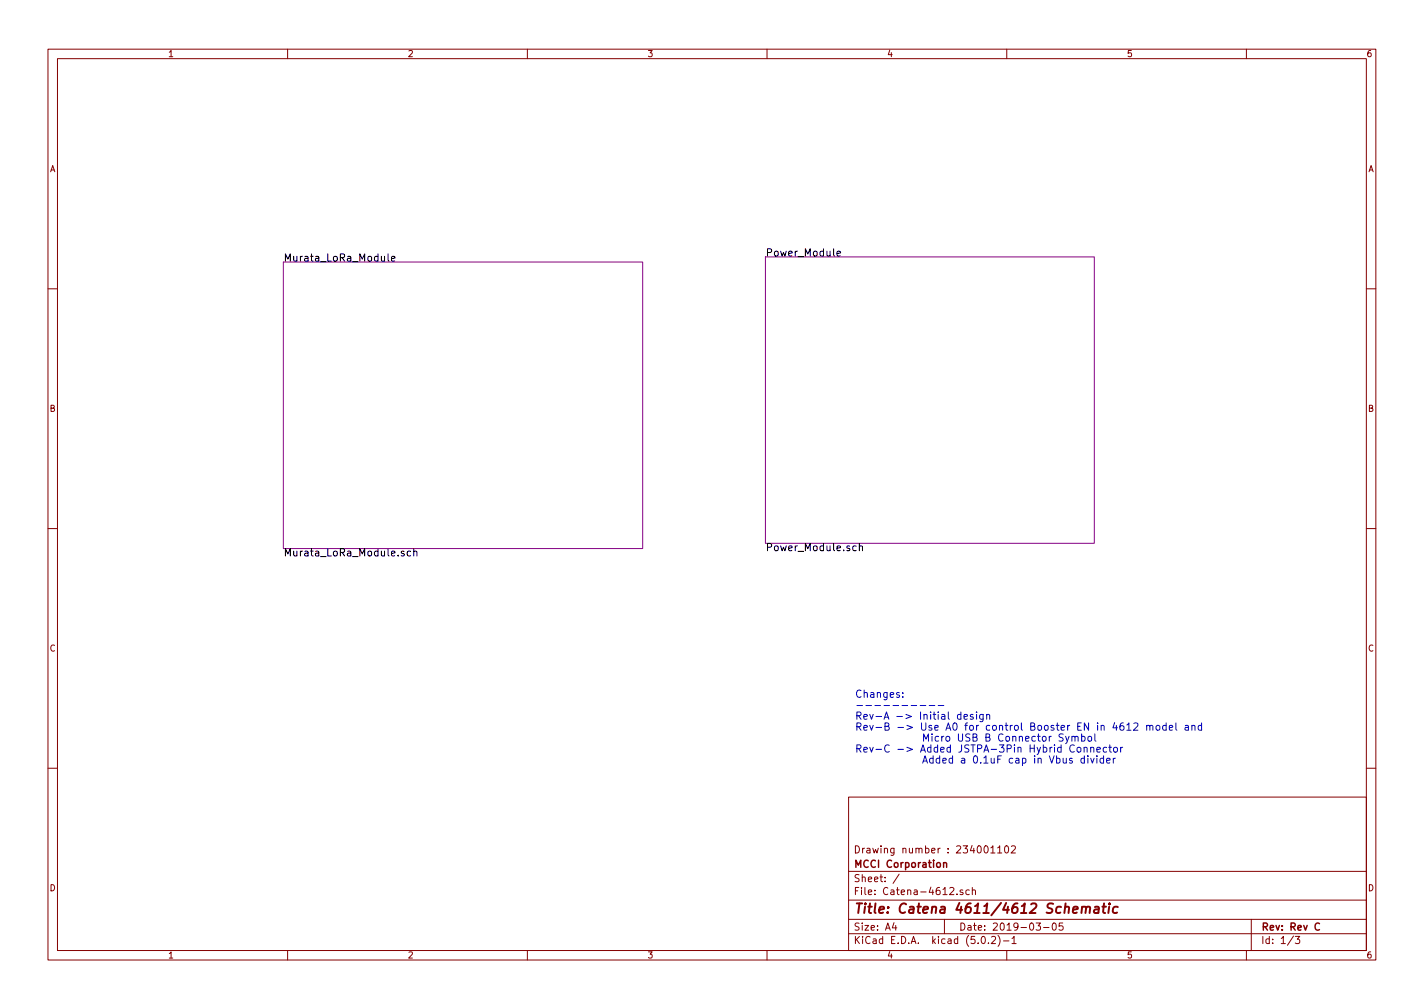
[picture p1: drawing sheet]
<svg xmlns="http://www.w3.org/2000/svg" width="297mm" height="210mm" viewBox="0 0 297 210" stroke-linecap="round" stroke-linejoin="round" font-family="sans-serif">
<g fill="none" stroke="#840000" stroke-width=".21">
<path d="M10 10.3h277v189.9h-277zM12 12.2h273v186.1h-273zM60 10.3v1.9M110 10.3v1.9M160 10.3v1.9M210 10.3v1.9M260 10.3v1.9M10 60.2h2M285 60.2h2M10 110.3h2M285 110.3h2M10 160.2h2"/>
<path d="M177 166.3h108v32h-108zM206.7 176.9l.4-.5v1.5M206.7 177.9h.8M208.1 176.9l.4-.5v1.5M208.1 177.9h.9M209.7 176.6l.2-.2a.81 .81 0 0 1 .5 .8 .81 .81 0 0 1-.5 .7l-.2-.1-.2-.4zM211 176.6l.5-.2 .3 .2v.3l-.9 1h.9M285 160.2h2M60 198.3v1.9M110 198.3v1.9M160 198.3v1.9M177 194.8h108"/>
<path d="M177 191.8h108M177 187.8h108M177 181.8h108M186.5 192.5l-.4 1h1M186.8 193v1M187.6 182.3l-1.3 2M197 191.8v3M199.6 186.5v.1M200.8 185.7l-.3-.1-.2 .2v.2l.5 .2v.3h-.5M202.2 185.7l-.4-.1-.3 .3v.6l.3 .1 .4-.1M202.8 185.7l.2-.1 .4 .1 .1 .9M202.8 185.1v1.5"/>
<path d="M204.8 195.5l.3-.2a.81 .81 0 0 1 .5 .8 .81 .81 0 0 1-.5 .7l-.3-.1-.1-.4zM206.2 196.7v.1M206.8 195.5l.6-.2 .2 .2 .1 .3-.9 1h.9M208.2 195.1a1.71 1.71 0 0 1 0 2.3M209.3 196.3h1.2M210 198.3v1.9M211.1 195.8l.4-.5v1.5M211.1 196.8h.9M216.1 192.5h.9l-.4 .6 .4 .1v.7l-.2 .1-.7-.1M217.7 193.5h1.1M219.6 192.7l.4-.2a.86 .86 0 0 1-.2 1.5l-.2-.1-.1-.4zM221.7 192.5h-.7l-.1 .7 .2-.1 .5 .1 .2 .2-.1 .5-.2 .1-.6-.1"/>
<path d="M260 198.3v1.9M261 191.8v6.5M269.8 195.2l-1.2 2M270.2 195.3h.9l-.5 .6 .4 .1v.7l-.2 .1-.6-.1"/>
</g>
<path d="M196.8 179.9v1M196.8 180.1l.2-.2 .4 .1 .1 .9M275.2 192.7a.59 .59 0 0 0-.7 0 .59 .59 0 0 0-.2 .7 .56 .56 0 0 0 .3 .6 .56 .56 0 0 0 .6-.1" fill="none" stroke="#840000" stroke-width=".3"/>
<path d="M223.8 189.8l1-.2v-.4l-.6-.1-.3 .3v.9h.7M225.7 189.3l.3-.2 .5 .1-.1 1.2M225.7 189.1l-.1 1.3M226.6 189.4l.3-.3 .5 .1-.1 1.2M228.4 189.2h.8l-.1 1.2M229.2 189.6l-.7 .1a.4 .4 0 0 0-.3 .3 .4 .4 0 0 0 .2 .4l.7-.1M229.9 189.1h.8M230.3 188.4l-.2 1.8 .1 .1 .3 .1M231.4 189.1l-.2 1.3M231.4 188.4v.2l.1-.1-.1-.1v.2M233.2 189.2h-.8l-.2 .3-.1 .6 .3 .3 .6-.1" fill="none" stroke="#840000" stroke-width=".41"/>
<path d="M59.1 54.7h75v59.7h-75zM159.7 53.6h68.6v59.7h-68.6z" fill="none" stroke="#840084" stroke-width=".21"/>
<path d="M80.9 53v1.2l.3 .3M81.7 54l.7-.2-.1-.3h-.4l-.2 .2v.7h.6M174.6 52.9l.7-.1v-.3l-.5-.1-.2 .2 .1 .7h.6M85.6 115h-.4l-.3 .2 .2 .7h.5M86.3 115.1l.2-.1h.4l.1 1M86.3 114.4v1.6M178.6 113.9h-.4l-.3 .2 .1 .7h.6M179.2 114l.3-.1h.3l.1 1M179.2 113.4v1.5" fill="none" stroke="#000" stroke-width=".21"/>
<g fill="none" stroke="#0000c2" stroke-width=".21">
<path d="M178.7 147.2h1.2M180.6 147.2h1.2M182.5 147.2h1.2M184.4 147.2h1.1M186.3 147.2h1.2M188.2 147.2h1.1M188.3 145.3v.2M188.3 144.5v.1M190.1 147.2h1.1M191.9 147.2h1.2M193.8 147.2h1.2M195.7 147.2h1.2"/>
<path d="M200.4 149.1l-.4-.1-.3 .3 .1 .7h.6M200.4 148.5v1.5M201.1 149.5l.7-.1v-.3l-.5-.1-.2 .2 .1 .8h.6M203 149.1l-.4-.1-.2 .2 .1 .2 .5 .2v.4h-.6M203.7 148.5v.1M203.7 149v1M205.1 149v1.2l-.3 .3h-.4M205.1 149.1l-.5-.1-.3 .3 .2 .7h.6M205.8 149.1l.2-.1 .4 .1 .1 .9M205.8 149v1M216.4 153.6h.6M216.6 153.1v1.3l.4 .2"/>
<path d="M217.5 153.7l.4-.1 .3 .3v.4l-.3 .3-.3-.1-.2-.2zM218.9 157.7l.5 1.5 .5-1.5M218.9 153.6v1M219.3 153.6l-.4 .3M220.4 158.2h.4l.3 .2-.1 .7h-.6M220.4 157.7v1.5M221.8 153.2l-.6-.1-.2 .1v.5l.6 .2 .2 .4-.3 .3-.6-.1M221.8 158.2v.7a.37 .37 0 0 0 .3 .3 .37 .37 0 0 0 .3-.2M222.3 153.6l.3 1M222.4 158.2v1M223 153.6l-.5 1.4-.2 .1M223.6 153.7l.2-.1 .4 .1v.9"/>
<path d="M223.6 153.6v1M223.6 158.2h-.3l-.2 .2v.2l.5 .1v.4h-.5M224.1 155.5a.7 .7 0 0 0-1 .6 .7 .7 0 0 0 .9 .7l.1-.1M224.2 153.8l.3-.2 .3 .1 .1 .9M224.7 156l.3-.1 .4 .1 .1 .6-.2 .2-.3 .1-.3-.2zM225.6 153.7l.5-.1 .2 .3-.1 .6h-.6M225.6 153.1v1.5M226.1 156l.2-.1 .4 .1 .1 .9M226.1 155.9v1M226.2 158.2h-.4l-.3 .2 .1 .7h.6M226.2 157.7v1.5M226.9 157.7v.1"/>
<path d="M226.9 158.2v1M227 153.7l.2-.1 .5 .1v.6l-.1 .2-.4 .1-.2-.1zM227.5 156l.2-.1 .4 .1 .1 .9M227.5 158.2l.4 1 .3-1M227.5 155.9v1M228.4 153.1v1.3l.2 .2M228.8 156.4l.7-.2v-.2l-.5-.1-.2 .2 .1 .7h.6M228.8 157.7v.1M228.8 158.2v1M230.2 158.2h-.5l-.2 .2 .1 .7h.6M230.2 157.7v1.5M230.8 156l-.4-.1-.3 .3 .2 .6h.5"/>
<path d="M230.8 158.7l.8-.2-.1-.3h-.4l-.3 .2 .1 .7h.6M231.3 155.9h.6M231.5 155.4v1.3l.4 .2M232.2 158.2v1M232.4 156l.2-.1 .4 .1 .1 .6-.2 .2-.3 .1-.2-.2zM232.7 158.2l-.5 .2M233.8 155.9v1M234.2 155.9l-.4 .3M234.3 150.8l-.4 .1a1.04 1.04 0 0 0 0 1.4l.5-.1 .1-.5-.3-.3h-.4l-.2 .3M235.1 151.2l.4-.4v1.5M235.1 152.3h.8M236.5 150.9l.6-.1 .2 .1 .1 .3-1 1.1h1"/>
<path d="M239.2 151.4l.2-.1 .4 .1 .1 .9M239.2 151.3v1M239.9 151.5l.2-.2 .3 .1 .1 .9M241.2 151.4l.2-.1 .5 .1v.6l-.1 .2-.4 .1-.2-.1zM243.3 151.4l-.5-.1-.3 .3 .2 .6h.6M243.3 150.8v1.5M243.9 151.8l.7-.1v-.3l-.5-.1-.2 .2 .1 .7h.6M245.3 150.8v1.3l.2 .2M247.2 151.4h.6l.1 .9M247.9 151.7h-.5a.3 .3 0 0 0-.2 .3 .3 .3 0 0 0 .2 .3l.5-.1M248.6 151.4l.2-.1 .4 .1 .1 .9M248.6 151.3v1"/>
<path d="M250.6 151.4l-.4-.1-.3 .3 .2 .6h.5M250.6 150.8v1.5"/>
</g>
<text font-size="2.8" fill="#840000" x="178" y="190.5">Title: Catena 4611/4612 Schematic</text>
<g font-size="2.1">
<text x="159.7" y="53.5">Power_Module</text>
<text x="59.1" y="54.6">Murata_LoRa_Module</text>
<text x="59.1" y="116">Murata_LoRa_Module.sch</text>
<text x="159.7" y="115">Power_Module.sch</text>
</g>
<g font-size="2.1" fill="#0000c2">
<text x="178.3" y="145.5">Changes:</text>
<text x="178.3" y="150.1">Rev-A -&gt; Initial design</text>
<text x="178.3" y="152.4">Rev-B -&gt; Use A0 for control Booster EN in 4612 model and</text>
<text x="185.4" y="154.7">Micro USB B Connector Symbol</text>
<text x="178.3" y="157">Rev-C -&gt; Added JSTPA-3Pin Hybrid Connector</text>
<text x="185.4" y="159.3">Added a 0.1uF cap in Vbus divider</text>
</g>
<g font-size="2.1" fill="#840000">
<text x="178" y="178">Drawing number : 234001102</text>
<text x="178" y="184">Sheet: /</text>
<text x="178" y="181">MCCI Corporation</text>
<text x="178" y="186.7">File: Catena-4612.sch</text>
<text x="178" y="196.9">KiCad E.D.A. kicad (5.0.2)-1</text>
<text x="178" y="194.1">Size: A4</text>
<text x="200" y="194.1">Date: 2019-03-05</text>
<text x="263" y="194.1">Rev: Rev C</text>
<text x="263" y="196.9">Id: 1/3</text>
</g>
<g font-size="1.8" fill="#840000">
<text x="35" y="11.9">1</text>
<text x="85" y="11.9">2</text>
<text x="135" y="11.9">3</text>
<text x="185" y="11.9">4</text>
<text x="235" y="11.9">5</text>
<text x="285" y="11.9">6</text>
<text x="10.4" y="35.9">A</text>
<text x="285.4" y="35.9">A</text>
<text x="10.4" y="85.9">B</text>
<text x="285.4" y="85.9">B</text>
<text x="10.4" y="135.9">C</text>
<text x="285.4" y="135.9">C</text>
<text x="10.4" y="185.9">D</text>
<text x="285.4" y="185.9">D</text>
<text x="35" y="199.9">1</text>
<text x="85" y="199.9">2</text>
<text x="135" y="199.9">3</text>
<text x="185" y="199.9">4</text>
<text x="235" y="199.9">5</text>
<text x="285" y="199.9">6</text>
</g>
</svg>
